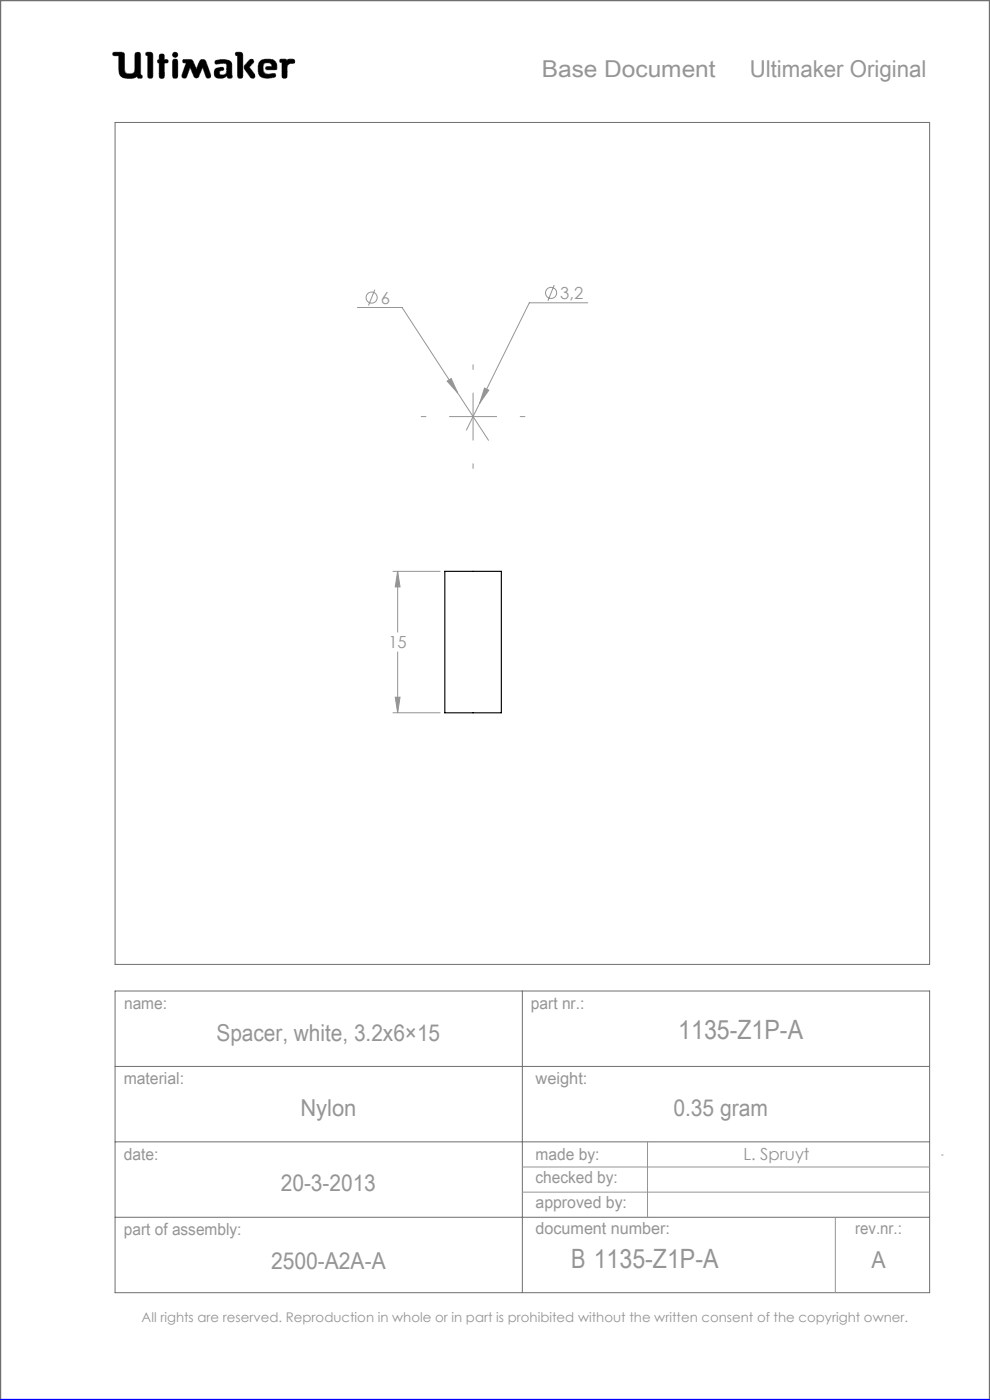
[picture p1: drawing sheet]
<svg xmlns="http://www.w3.org/2000/svg" width="210mm" height="297mm" viewBox="0 0 210 297" stroke-linecap="round" stroke-linejoin="round" font-family="sans-serif">
<g fill="none" stroke="#6f6f6f" stroke-width=".21">
<path d="M24 11.1h1.8l.5 .2 .2 4a1.62 1.62 0 0 0 2 0l.2-4a.65 .65 0 0 1 .7-.2 .65 .65 0 0 1 .4 .6v4.2l.3 .1-.1 .6a.65 .65 0 0 1-.9-.3 4 4 0 0 1-3 .2l-.6-.5-.2-.6-.1-3.6h-1.2l-.1-.3zM29.1 16.2v.1M31 11.1l1.2 .1 .2 .4v4.8a.59 .59 0 0 1-.7 .2 .59 .59 0 0 1-.4-.5v-4.3l-.4-.1zM33.8 13.4h.1M33.8 12.6h.1M33.8 12.6l-.3 .1-.1 .3 .1 .3 .3 .1M33.8 12.6v-1a.59 .59 0 0 1 .7-.1 .59 .59 0 0 1 .4 .5v.6l.6 .1a.4 .4 0 0 1 0 .6l-.6 .1-.1 3.1a.59 .59 0 0 1-.6 .1 .59 .59 0 0 1-.4-.5v-2.7M36.8 12.6h.7l.2 .5v3l-.2 .4-.3 .1-.4-.1-.2-.4v-3zM38.9 12.7l1.3-.1 .6 .2 .8 1.9 .9-2 .6-.1 .4 .1 1.2 3.2v.5l-.4 .2-.4-.1-.9-2.2-.9 2-.5 .3-.3-.2-1-2.1-.7 1.9-.3 .4-.5-.1-.2-.1v-.5l.9-2.6-.7-.1zM42.1 16.2h.1M45.7 12.9a3.6 3.6 0 0 1 3.3 .3l.2 .5v2.1a.53 .53 0 0 1-.2 .8l-.7-.1-.2-.4a1.97 1.97 0 0 1-2.5 .2 1.34 1.34 0 0 1 .4-1.8l1.3-.2 .1 .6a.74 .74 0 0 0-.9 .7 .95 .95 0 0 0 1.4 .1l.2-.6-.1-1.5a2.7 2.7 0 0 0-2 0l-.4-.2zM50.1 11.1l1.2 .1 .2 .4-.1 4.8a.59 .59 0 0 1-.6 .2 .59 .59 0 0 1-.4-.5v-4.3l-.4-.1z"/>
<path d="M52.9 12.8l.4-.2 .4 .1 .1 .4-.9 1.1 1.1 1.5 .1 .6-.2 .3h-.4a5.9 5.9 0 0 1-1.7-2.3l.2-.5zM56.6 14.8h.1M56.6 14.8l-.3-.3 .2-.3 1.2-.1-.2-.5a1.04 1.04 0 0 0-1.7 .5l.2 1.3 .8 .4M56.6 14.8h1.7l.4-.2a1.66 1.66 0 0 0-1.5-2l-1.7 .1a2.65 2.65 0 0 0-.3 3.5 3.5 3.5 0 0 0 3.2 .1l.1-.3-.2-.4-1.5 .2M56.8 15.8h.1M59.5 12.6h1.1l.3 .2a1.21 1.21 0 0 1 1.5-.1l.1 .6-1 .2-.6 .4-.1 2.5a.59 .59 0 0 1-.6 .2 .59 .59 0 0 1-.4-.5v-2.8l-.4-.2zM24.4 26h172.8v178.6h-172.8zM24.4 210.2h172.8v64h-172.8zM110.8 210.2v64M24.4 226.2h172.8M24.4 242.2h172.8M24.4 258.2h172.8"/>
<circle cx="37.2" cy="11.6" r=".56"/>
</g>
<path d="M0 297v-297h210v297" fill="none" stroke="#6f6f6f" stroke-width=".5"/>
<g fill="none" stroke="#959595" stroke-width=".21">
<path d="M75.8 65.2h9.5l11.8 18.1M79.5 61.5l-1.3 3.3M117.6 60.5l-1.4 3.3M124.7 64.2h-12.4l-13.4 27M94.9 80.9l.8-.6 1.4 3zM95.3 88.4h10M97.1 83.3l6.5 10.1M100.3 83.4v10M102.8 82.3l.9 .5-1.9 2.7zM83.3 121.2h10M84.3 121.2v12.9M84.3 138.3v12.9"/>
<path d="M84.3 121.2l.6 3.3h-1.1zM83.3 151.2h10M83.8 147.9h1.1l-.6 3.3zM110.8 247.6h86.4M110.8 252.9h86.4M137.4 242.2v16M177.2 258.2v16M199.7 245h.4"/>
<circle cx="78.8" cy="63.1" r="1.18"/>
<circle cx="116.9" cy="62.1" r="1.18"/>
</g>
<path d="M0 297h210" fill="none" stroke="#00f" stroke-width=".5"/>
<path d="M45.7 12.9l-.1 .4 .2 .3 1.7-.2 .6 .2-.1 1.8-.2 .4-.5 .1a.54 .54 0 0 1-.8-.5 .54 .54 0 0 1 .8-.5l.2-.1-.1-.4-.4-.1a1.31 1.31 0 0 0-1.5 .9 1.14 1.14 0 0 0 .3 1.2 1.14 1.14 0 0 0 1.2 .2l.8-.3a.23 .23 0 0 1 .3-.2 .23 .23 0 0 1 .2 .4 .58 .58 0 0 0 .8 .1 .58 .58 0 0 0 .1-.9v-2a1.32 1.32 0 0 0-1.7-1.1zM50 11.2v.5l.4 .1v4.5l.2 .3h.6l.3-.4v-4.7l-.4-.4zM53 12.7l-1.1 1.2-.1 .5 1.4 2.1 .6 .1 .3-.3v-.4l-1.2-1.7 .9-.9v-.4l-.3-.3zM55.1 13a2.66 2.66 0 0 0 .3 3.4l1.4 .2 1.3-.2 .4-.3-.2-.5-1.5 .2-.6-.2-.3-.4-.1-.9a.98 .98 0 0 1 .7-1 .98 .98 0 0 1 1.1 .5l.1 .3-1.2 .1-.1 .4 .2 .2h1.6a.49 .49 0 0 0 .5-.2 .49 .49 0 0 0 0-.6 1.57 1.57 0 0 0-2-1.4h-.9zM59.4 12.6v.5l.4 .2v3l.3 .3h.5l.3-.4v-2.3l.6-.4 .9-.1 .1-.6-.4-.3-.9 .1-.3 .2-.3-.2zM36.7 12.6l-.1 3.7 .2 .3h.6l.3-.4v-3.3l-.3-.3zM36.6 11.6a.56 .56 0 0 0 1.1 0 .56 .56 0 0 0-1.1 0zM33.9 11.6l-.1 1-.3 .2-.1 .3 .4 .3v3l.2 .2h.5l.3-.1 .1-.3v-2.8l.7-.1 .1-.4-.2-.2-.6-.1-.2-1.1zM31 11.2l-.1 .5 .4 .1 .1 4.5 .2 .3h.5l.3-.4v-4.7l-.4-.4zM38.8 12.7v.6h.7l-.9 2.7 .2 .5 .4 .1 .3-.2 .8-2.1 .9 2 .2 .2h.4l.3-.2 .9-2 .8 2.1 .5 .2 .4-.3v-.4l-1-2.8-.3-.4-.5-.1-.4 .2-.9 1.9-.9-2-.5-.1zM24 11.2l-.1 .3 .2 .3h1.1v2.7a1.73 1.73 0 0 0 2.1 2.1 2.42 2.42 0 0 0 1.8-.4l.3 .4h.6l.2-.3-.1-.3-.3-.1v-4.3l-.1-.3-.2-.2h-.6l-.3 .4v3.4a.89 .89 0 0 1-1.3 .8 .81 .81 0 0 1-.9-1.1l-.1-3.3-.5-.2z" fill-rule="evenodd" fill="#000"/>
<path d="M100.3 78.4v-1M90.3 88.4h-1M100.3 98.4v1M110.3 88.4h1" fill="none" stroke="#959595" stroke-width=".21" stroke-dasharray="15.2 1.3 1.3 1.3"/>
<path d="M84.3 121.2l.6 3.3h-1.1zM83.8 147.9h1.1l-.6 3.3zM94.9 80.9l2.2 2.4-1.4-3zM102.8 82.3l-1 3.2 1.9-2.7z" fill="#959595"/>
<path d="M94.3 121.2h12v30h-12z" fill="none" stroke="#000" stroke-width=".25"/>
<g font-size="5.6" fill="#959595">
<text x="143.9" y="220.3">1135-Z1P-A</text>
<text x="121.1" y="269.1">B 1135-Z1P-A</text>
</g>
<g font-size="4.9" fill="#959595">
<text x="114.9" y="16.3">Base Document</text>
<text x="159" y="16.3">Ultimaker Original</text>
<text x="45.9" y="220.9">Spacer, white, 3.2x6×15</text>
<text x="63.7" y="236.7">Nylon</text>
<text x="142.8" y="236.7">0.35 gram</text>
<text x="59.6" y="252.7">20-3-2013</text>
<text x="57.5" y="269.3">2500-A2A-A</text>
<text x="184.9" y="269.1">A</text>
</g>
<g font-size="3.5" fill="#959595">
<text x="80.8" y="64.5">6</text>
<text x="118.8" y="63.5">3,2</text>
<text x="82.4" y="137.5">15</text>
<text x="26.3" y="214.1">name:</text>
<text x="112.6" y="214">part nr.:</text>
<text x="26.2" y="229.9">material:</text>
<text x="113.6" y="229.9">weight:</text>
<text x="26.3" y="246">date:</text>
<text x="113.6" y="246">made by:</text>
<text x="113.6" y="251.1">checked by:</text>
<text x="157.7" y="246.2">L. Spruyt</text>
<text x="113.6" y="256.3">approved by:</text>
<text x="26.3" y="262">part of assembly:</text>
<text x="113.6" y="261.8">document number:</text>
<text x="181.4" y="261.9">rev.nr.:</text>
</g>
<text font-size="2.8" fill="#959595" x="30" y="280.4">All rights are reserved. Reproduction in whole or in part is prohibited without the written consent of the copyright owner.</text>
</svg>
